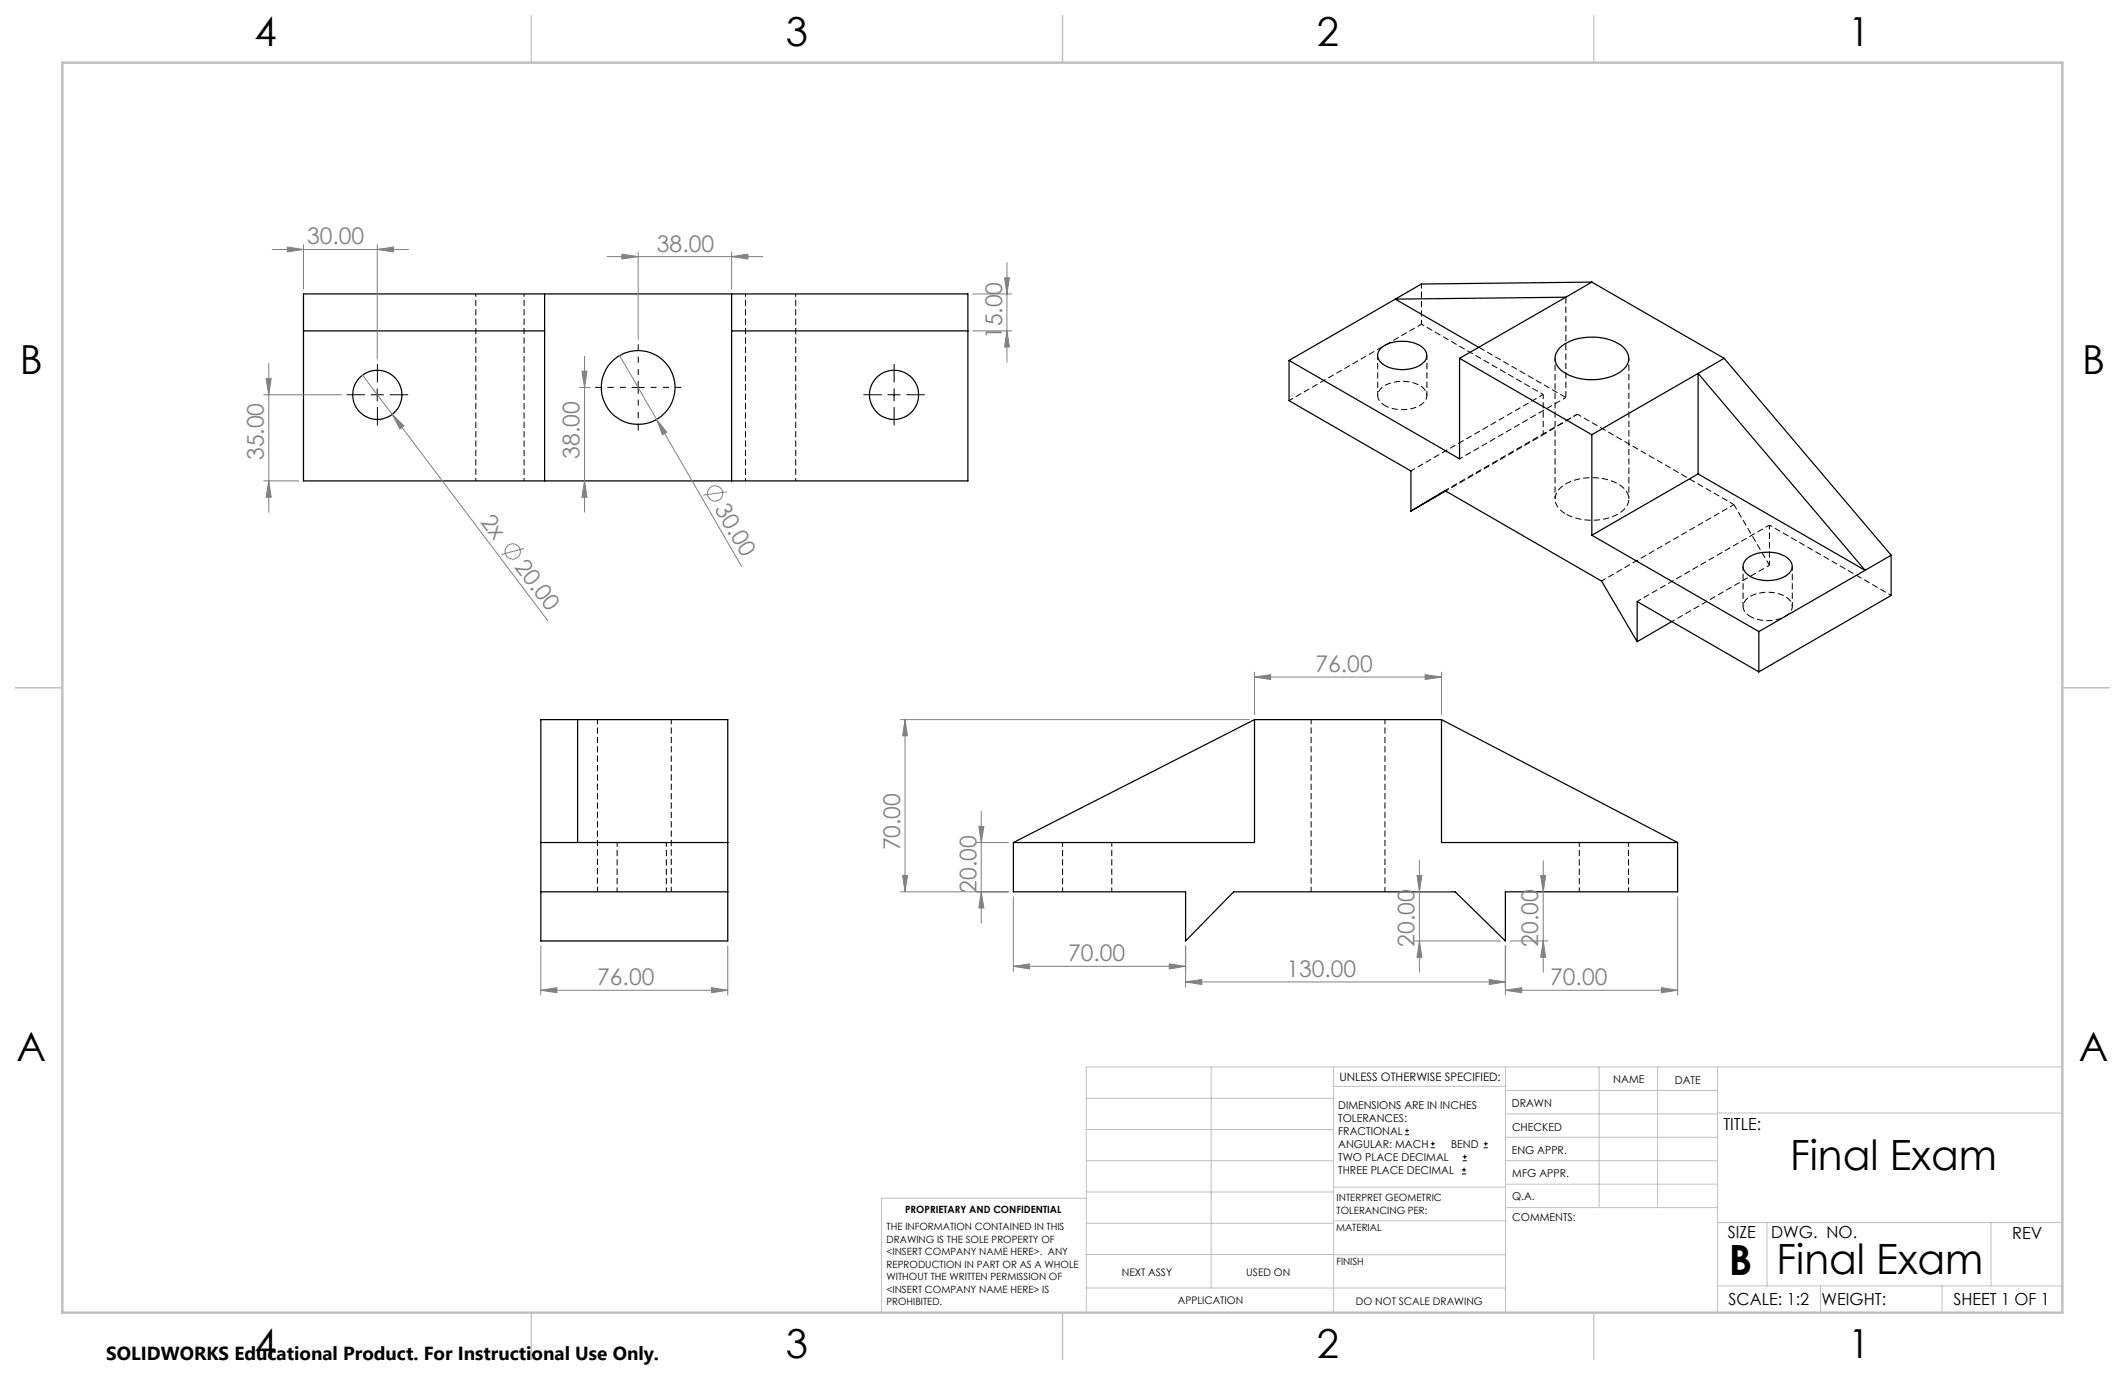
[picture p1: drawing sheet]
<svg xmlns="http://www.w3.org/2000/svg" width="432mm" height="279mm" viewBox="0 0 432 279" stroke-linecap="round" stroke-linejoin="round" font-family="sans-serif">
<path d="M288.8 65.9l24.8 14.3M316 72.8v28.6M293.8 99.8l19.8-11.5M318.2 80.8l-21.6 12.4M331 101.4v-28.6M359.5 106.7l24.8 14.3M339.7 126.3l19.8-11.4" fill="none" stroke="#000" stroke-width=".2" stroke-dasharray="1.3 .6" stroke-dashoffset=".6" stroke-linecap="butt"/>
<g fill="none" stroke="#000" stroke-width=".2" stroke-dasharray="1.3 .6" stroke-dashoffset=".4" stroke-linecap="butt">
<path d="M288.8 57.7v8.2M279.9 72.2v8.2M262 81.4l26.8-15.5M281.4 82.4a7.4 7.4 0 0 0 7.9-.6 2.06 2.06 0 0 0-.8-3.5 7.4 7.4 0 0 0-7.9 .7 2.06 2.06 0 0 0 .8 3.4M286.7 95.7l26.9-15.5M289.9 80.4v-8.2M293.6 99.7l26.9-15.5M313.6 88.3l6.9-4.1M313.6 80.2v8.1M320.5 84.2l31.8 18.3M325.5 118l26.8-15.5M354.2 115.1v8.1"/>
<path d="M359.5 114.9v-8.2M332.7 122.2l26.8-15.5M355.7 125.3a7.4 7.4 0 0 0 7.9-.7 2.06 2.06 0 0 0-.9-3.4 7.4 7.4 0 0 0-7.9 .6 2.06 2.06 0 0 0 .9 3.5M364.2 123.2v-8.1M125.4 171.2v10M215.9 171.2v10M320.9 171.2v10M135.4 181.2v-10M225.9 181.2v-10M330.9 181.2v-10"/>
</g>
<path d="M352.3 102.5l7.2 12.4" fill="none" stroke="#000" stroke-width=".2" stroke-dasharray="1.3 .6" stroke-dashoffset=".2" stroke-linecap="butt"/>
<path d="M318.2 104.5a11.4 11.4 0 0 0 11.4-.6 3 3 0 0 0-.2-5.2 11.2 11.2 0 0 0-12.1 .2 3 3 0 0 0 .3 5.2l.6 .4" fill="none" stroke="#000" stroke-width=".2" stroke-dasharray="1.3 .6" stroke-dashoffset="-.2" stroke-linecap="butt"/>
<path d="M300.5 70.6l17.7 10.2M318.2 80.8v-20.4" fill="none" stroke="#000" stroke-width=".2" stroke-dasharray="1.3 .6" stroke-linecap="butt"/>
<g fill="none" stroke="#000" stroke-width=".25">
<path d="M61.7 59.7h135v38h-135zM110.7 59.7v38M148.7 59.7v38M323.5 57.3l-5.3 3.1M323.5 57.3l26.8 15.5M323.5 57.3l-34.7 .4-5.3 3.1M61.7 67.2h49M148.7 67.2h48M261.9 73.2v8.2l24.8 14.3v8.2M280.5 70.8a7.2 7.2 0 0 1 8.8 0 1.94 1.94 0 0 1-.4 3.1 7.2 7.2 0 0 1-8.4-.3 1.85 1.85 0 0 1 0-2.8zM283.5 60.8l17 9.8M283.5 60.8l-21.6 12.4"/>
<path d="M296.6 72.8l26.9 15.5M296.6 72.8v20.4l-34.7-20M316.9 70.8a10.5 10.5 0 0 1 9.7-1.9 5.4 5.4 0 0 1 4.3 3.6 3.6 3.6 0 0 1-2.5 3.6 11.5 11.5 0 0 1-10.8-.6 2.97 2.97 0 0 1-.7-4.7zM318.2 60.4l-21.6 12.4M318.2 60.4l-34.7 .4M345.1 75.9l33.9 40M345.1 75.9v20.4M345.1 75.9l-21.6 12.4M350.3 72.8l-5.2 3.1M350.3 72.8l34 40M293.8 99.8l-7.1 4.1M323.5 88.3v20.5"/>
<path d="M345.1 96.3l-21.6 12.5M345.1 96.3l33.9 19.6M286.7 103.9l6.9-4.2 31.8 18.4 7.3 12.3M323.5 108.8l33.9 19.5M354.8 113.7a7.2 7.2 0 0 1 8.8 0 1.94 1.94 0 0 1-.4 3.1 7.2 7.2 0 0 1-8.4-.3 1.85 1.85 0 0 1 0-2.8zM379 115.9l-21.6 12.4M384.3 112.8v8.2l-26.9 15.5M384.3 112.8l-5.3 3.1M332.7 130.4v-8.2l24.7 14.3M339.7 126.3l-7 4.1M357.4 128.3v8.2M109.9 146.2h38v45h-38z"/>
<path d="M117.4 146.2v25M254.9 146.2h38M254.9 146.2v25h-49M254.9 146.2l-49 25M292.9 146.2v25h48M292.9 146.2l48 25M109.9 171.2h38M205.9 171.2v10h35v10l9.8-10h45l10.2 10v-10h35v-10M109.9 181.2h38"/>
<circle cx="129.7" cy="78.7" r="7.5"/>
<circle cx="76.7" cy="80.2" r="5"/>
<circle cx="181.7" cy="80.2" r="5"/>
</g>
<path d="M96.7 97.7v-38M106.5 97.7v-38M151.5 97.7v-38M161.7 97.7v-38" fill="none" stroke="#000" stroke-width=".2" stroke-dasharray="1.3 .6" stroke-dashoffset=".7" stroke-linecap="butt"/>
<path d="M121.4 146.2v35M266.4 146.2v35M136.4 181.2v-35M281.4 181.2v-35" fill="none" stroke="#000" stroke-width=".2" stroke-dasharray="1.3 .6" stroke-dashoffset=".3" stroke-linecap="butt"/>
<g fill="none" stroke="#808080" stroke-width=".2">
<path d="M55.3 50.7h27.7M58.4 50.2l3.3 .5-3.3 .5zM61.7 49.7v9M76.7 50.7l3.3-.5v1zM76.7 49.7v23.3M123.3 52.1h31.7M126.4 51.6l3.3 .5-3.3 .5zM129.7 51.2v17.8M148.7 52.1l3.3-.5v1zM148.7 51.2v7.5M197.7 59.7h7.9M204.1 56.4h1l-.5 3.3z"/>
<path d="M204.6 53.4v20.2M54.1 76.9h1l-.5 3.3zM54.6 73.9v30.2M73.7 76.2l37.6 49.9M117.8 78.7h2.1M118.3 75.4h1l-.5 3.3zM118.8 72.4v31.7M125.9 72.2l24.8 42.9M197.7 67.2h7.9M204.6 67.2l.5 3.3h-1zM53.6 80.2h15.8M53.6 97.7h7.1"/>
<path d="M54.6 97.7l.5 3.3h-1zM79.7 84.2l2.4 2.3-.8 .7zM118.8 97.7l.5 3.3h-1zM133.4 85.2l2.1 2.6-.9 .5zM147.7 99.9l-4.8 .7M106.5 111.4l-4.6 1.3M254.9 137.6l3.3-.5v1zM254.9 136.6v8.6M254.9 137.6h38M289.6 137.1l3.3 .5-3.3 .5zM292.9 136.6v8.6M182.9 146.2h71"/>
<path d="M183.9 146.2v35M183.9 146.2l.5 3.3h-1zM183.4 177.9h1l-.5 3.3zM198.4 171.2h6.5M198.9 167.9h1l-.5 3.3zM199.4 164.9v22.7M287.9 177.9h1l-.5 3.3zM288.4 174.9v22.7M313.1 177.9h1l-.5 3.3zM313.6 174.9v22.7M109.9 192.2v10M147.9 192.2v10"/>
<path d="M182.9 181.2h22M199.4 181.2l.5 3.3h-1zM205.9 196.4l3.3-.5v1zM205.9 182.2v15.2M205.9 196.4h35M237.6 195.9l3.3 .5-3.3 .5zM240.9 199.5l3.3-.5v1.1zM240.9 199.5h65M240.9 192.2v8.4M287.4 191.2h17.5M287.4 181.2h7.3M288.4 191.2l.5 3.3h-1z"/>
<path d="M302.6 199l3.3 .5-3.3 .6zM305.9 192.2v10M306.9 191.2h7.7M313.6 191.2l.5 3.3h-1zM340.9 182.2v20M109.9 201.2l3.3-.5v1zM109.9 201.2h38M144.6 200.7l3.3 .5-3.3 .5zM305.9 201.2l3.3-.5v1zM305.9 201.2h35M337.6 200.7l3.3 .5-3.3 .5z"/>
<circle cx="104.2" cy="112.1" r="1.56"/>
<circle cx="145.3" cy="100.3" r="1.55"/>
</g>
<g fill="none" stroke="#000" stroke-width=".2">
<path d="M76.7 79v2.5M128.4 78.7h2.5M129.7 77.5v2.5M181.7 79v2.5M75.4 80.2h2.5M180.4 80.2h2.5M285.5 230.6h.8M285.5 229.7h.8M285.9 229.3v.9M290.7 233.2h.8M290.7 232.4h.8M291.1 232v.8"/>
<path d="M297.1 238.5h.8M297.1 237.7h.8M297.2 235.9h.9M297.2 235.1h.9M297.5 237.3v.8M297.6 234.6v.9M301.5 233.2h.8M301.5 232.4h.8M301.9 232v.8"/>
</g>
<path d="M76.7 77.7v-3.7M181.7 77.7v-3.7M74.2 80.2h-3.8M76.7 82.7v3.8M79.2 80.2h3.7M179.2 80.2h-3.8M181.7 82.7v3.8M184.2 80.2h3.7" fill="none" stroke="#000" stroke-width=".2" stroke-dasharray="15.2 1.3 1.3 1.3" stroke-linecap="butt"/>
<path d="M127.2 78.7h-6.3M129.7 76.2v-6.2M132.2 78.7h6.2M129.7 81.2v6.3" fill="none" stroke="#000" stroke-width=".2" stroke-dasharray="15.2 1.3 1.3 1.3" stroke-dashoffset="14" stroke-linecap="butt"/>
<g fill="none" stroke="#c0c0c0" stroke-width=".2">
<path d="M246.1 216.8v44.9M271 216.8v49.9M305.9 216.8v49.9M324.9 216.8v28.6M336.8 216.8v28.6M349 216.8v49.9M419.1 216.8h-198.4v49.9M220.7 235.9h50.3M220.7 229.5h50.3M220.7 223.2h50.3M271 220.7h34.9M305.9 231.1h43.1"/>
<path d="M305.9 226.3h43.1M305.9 221.6h43.1M305.9 235.9h43.1M349 226.2h70.1M220.7 248.6h50.3M220.7 242.2h50.3M220.7 254.9h50.3M220.7 243.5h-41.6v23.2M271 255h34.9M271 248.1h35M271 241.2h35M305.9 240.6h43.1"/>
<path d="M306 245.4h43M349 248.4h70.1M359.1 248.4v12.9M404.6 248.4v12.9M220.7 261.7h85.2M349 261.3h70.1M369.9 261.3v5.4M394.6 261.3v5.4"/>
</g>
<path d="M108 3.2v9.5M215.9 3.2v9.5M323.8 3.2v9.5M3.1 139.7h9.6M419.1 139.7h9.5M108 266.7v9.6M215.9 266.7v9.6M323.8 266.7v9.6" fill="none" stroke="#c0c0c0" stroke-width=".25"/>
<path d="M12.7 12.7h406.4v254h-406.4z" fill="none" stroke="#c0c0c0" stroke-width=".5"/>
<g fill="#808080">
<path d="M133.4 85.2l2.1 2.6-.9 .5z"/>
<path d="M79.7 84.2l2.4 2.3-.8 .7z"/>
<path d="M76.7 50.7l3.3-.5v1zM58.4 50.2l3.3 .5-3.3 .5zM144.6 200.7l3.3 .5-3.3 .5zM109.9 201.2l3.3-.5v1z"/>
<path d="M126.4 51.6l3.3 .5-3.3 .5zM148.7 52.1l3.3-.5v1zM305.9 201.2l3.3-.5v1zM337.6 200.7l3.3 .5-3.3 .5z"/>
<path d="M205.9 196.4l3.3-.5v1zM237.6 195.9l3.3 .5-3.3 .5z"/>
<path d="M289.6 137.1l3.3 .5-3.3 .5zM254.9 137.6l3.3-.5v1z"/>
<path d="M302.6 199l3.3 .5-3.3 .6zM240.9 199.5l3.3-.5v1.1z"/>
<path d="M288.4 191.2l.5 3.3h-1zM287.9 177.9h1l-.5 3.3z"/>
<path d="M313.6 191.2l.5 3.3h-1zM313.1 177.9h1l-.5 3.3z"/>
<path d="M204.1 56.4h1l-.5 3.3zM204.6 67.2l.5 3.3h-1zM54.1 76.9h1l-.5 3.3zM54.6 97.7l.5 3.3h-1zM118.3 75.4h1l-.5 3.3zM118.8 97.7l.5 3.3h-1zM198.9 167.9h1l-.5 3.3zM199.4 181.2l.5 3.3h-1zM183.9 146.2l.5 3.3h-1zM183.4 177.9h1l-.5 3.3z"/>
</g>
<g font-size="8.5">
<text x="363.8" y="237.7">Final Exam</text>
<text x="351.3" y="259">B</text>
<text x="361" y="258.9">Final Exam</text>
</g>
<g font-size="8.1">
<text x="51.7" y="9.3">4</text>
<text x="159.7" y="9.3">3</text>
<text x="267.6" y="9.3">2</text>
<text x="375.6" y="9.3">1</text>
<text x="4" y="76">B</text>
<text x="423.1" y="76">B</text>
<text x="3.3" y="215.7">A</text>
<text x="422.4" y="215.7">A</text>
<text x="51.7" y="276">4</text>
<text x="159.7" y="276">3</text>
<text x="267.6" y="276">2</text>
<text x="375.6" y="276">1</text>
</g>
<g font-size="4.7" fill="#808080">
<text x="62.4" y="49.7">30.00</text>
<text x="133.5" y="51.1">38.00</text>
<text x="203.6" y="68.9" transform="rotate(-90 203.6 68.9)">15.00</text>
<text x="53.6" y="93.5" transform="rotate(-90 53.6 93.5)">35.00</text>
<text x="117.8" y="93.2" transform="rotate(-90 117.8 93.2)">38.00</text>
<text x="97.5" y="106" transform="rotate(53 97.5 106)">2x</text>
<text x="145.1" y="103.3" transform="rotate(60 145.1 103.3)">30.00</text>
<text x="104.4" y="115.1" transform="rotate(53 104.4 115.1)">20.00</text>
<text x="267.3" y="136.6">76.00</text>
<text x="182.9" y="172.8" transform="rotate(-90 182.9 172.8)">70.00</text>
<text x="198.4" y="181.4" transform="rotate(-90 198.4 181.4)">20.00</text>
<text x="217" y="195.3">70.00</text>
<text x="287.4" y="192.3" transform="rotate(-90 287.4 192.3)">20.00</text>
<text x="312.6" y="192.3" transform="rotate(-90 312.6 192.3)">20.00</text>
<text x="121.3" y="200.2">76.00</text>
<text x="261.4" y="198.5">130.00</text>
<text x="315" y="200.2">70.00</text>
</g>
<text font-size="3.8" x="21.6" y="276.3">SOLIDWORKS Educational Product. For Instructional Use Only.</text>
<g font-size="3.4">
<text x="350.2" y="229.5">TITLE:</text>
<text x="351.1" y="251.6">SIZE</text>
<text x="359.9" y="251.6">DWG. NO.</text>
<text x="408.9" y="251.7">REV</text>
<text x="351.2" y="265.2">SCALE: 1:2</text>
<text x="370.1" y="265.3">WEIGHT:</text>
<text x="396.9" y="265.2">SHEET 1 OF 1</text>
</g>
<text font-size="2.4" x="272.2" y="219.7">UNLESS OTHERWISE SPECIFIED:</text>
<g font-size="2.2">
<text x="327.8" y="220.1">NAME</text>
<text x="340.3" y="220.2">DATE</text>
<text x="271.9" y="225.3">DIMENSIONS ARE IN INCHES</text>
<text x="271.9" y="227.9">TOLERANCES:</text>
<text x="307.2" y="224.9">DRAWN</text>
<text x="271.9" y="230.6">FRACTIONAL</text>
<text x="271.9" y="233.2">ANGULAR: MACH</text>
<text x="294.9" y="233.2">BEND</text>
<text x="307.3" y="229.8">CHECKED</text>
<text x="271.9" y="235.9">TWO PLACE DECIMAL</text>
<text x="271.9" y="238.5">THREE PLACE DECIMAL</text>
<text x="307.2" y="234.5">ENG APPR.</text>
<text x="307.3" y="239.2">MFG APPR.</text>
<text x="307.3" y="243.9">Q.A.</text>
<text x="307.3" y="248.1">COMMENTS:</text>
</g>
<g font-size="2.1">
<text x="227.9" y="259.2">NEXT ASSY</text>
<text x="253.3" y="259.2">USED ON</text>
<text x="239.3" y="265">APPLICATION</text>
<text x="275.5" y="265.1">DO NOT SCALE DRAWING</text>
</g>
<g font-size="2">
<text x="271.6" y="244.1">INTERPRET GEOMETRIC</text>
<text x="180.2" y="250">THE INFORMATION CONTAINED IN THIS</text>
<text x="183.9" y="246.4">PROPRIETARY AND CONFIDENTIAL</text>
<text x="271.5" y="250.2">MATERIAL</text>
<text x="271.6" y="246.6">TOLERANCING PER:</text>
<text x="180.2" y="252.5">DRAWING IS THE SOLE PROPERTY OF</text>
<text x="180.2" y="255.1">&lt;INSERT COMPANY NAME HERE&gt;. ANY</text>
<text x="180.2" y="257.6">REPRODUCTION IN PART OR AS A WHOLE</text>
<text x="271.5" y="257">FINISH</text>
<text x="180.2" y="260.1">WITHOUT THE WRITTEN PERMISSION OF</text>
<text x="180.2" y="262.6">&lt;INSERT COMPANY NAME HERE&gt; IS</text>
<text x="180.2" y="265.2">PROHIBITED.</text>
</g>
</svg>
